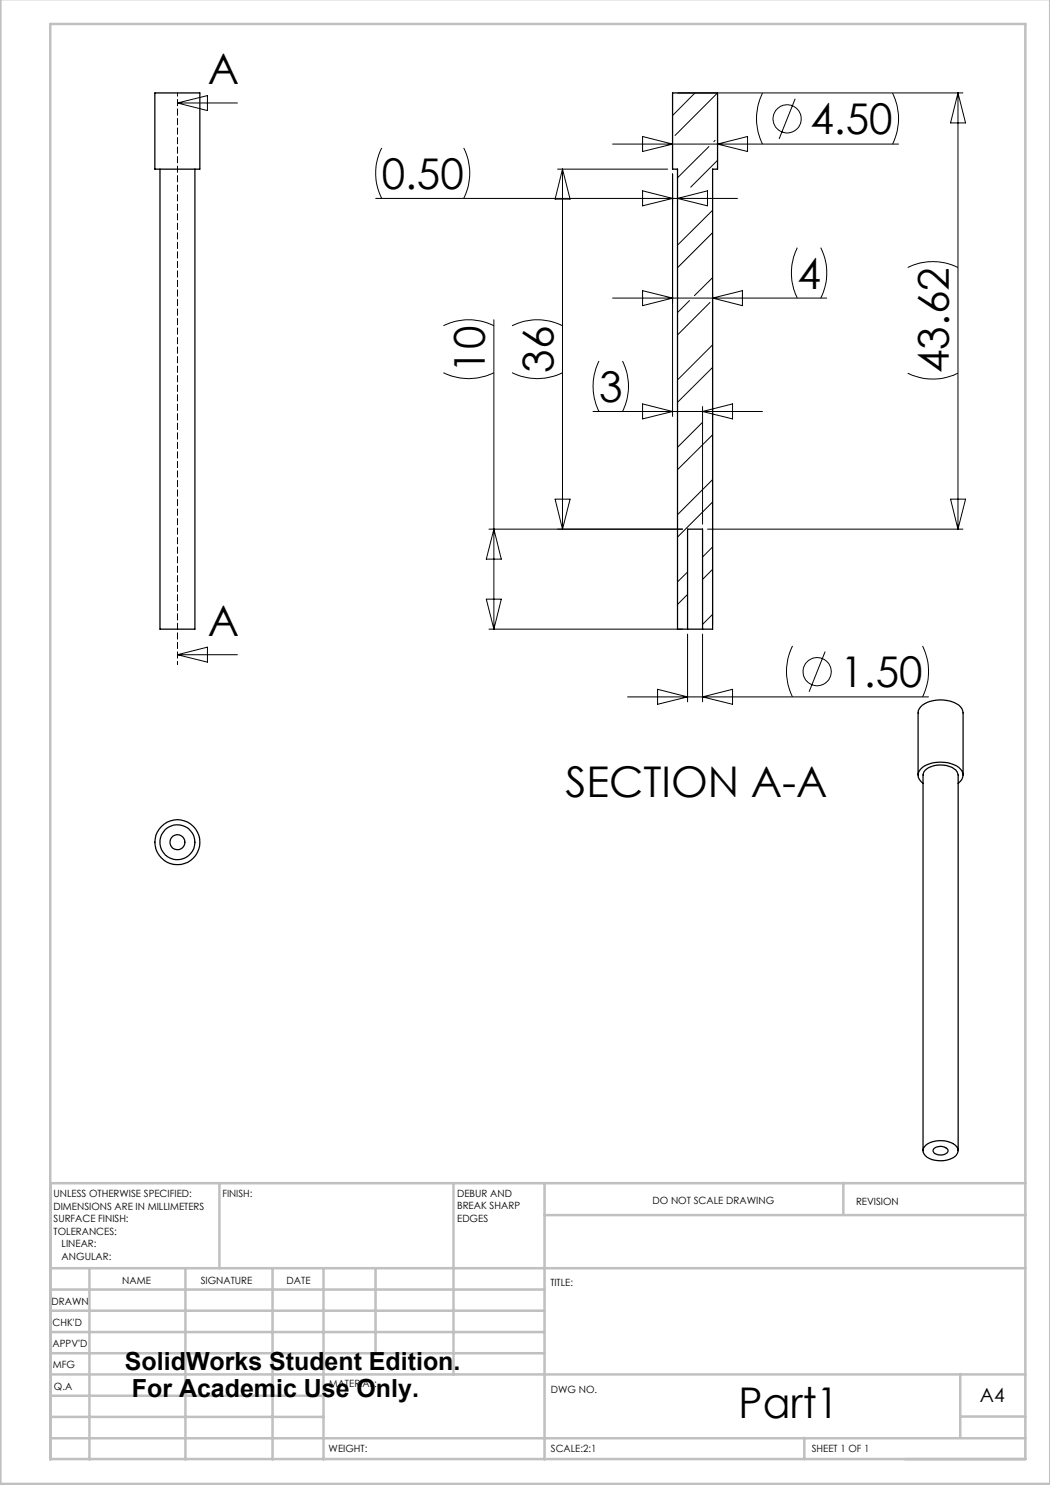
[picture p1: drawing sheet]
<svg xmlns="http://www.w3.org/2000/svg" width="210mm" height="297mm" viewBox="0 0 210 297" stroke-linecap="round" stroke-linejoin="round" font-family="sans-serif">
<g fill="none" stroke="#000" stroke-width=".2">
<path d="M135.5 18.6h57.1M139 18.6l-4.5 4.5M143.5 19.6v10.2M143.5 18.6l-8.5 8.5M152.5 18.6a11.4 11.4 0 0 0 0 10.2M159 19.8l-3.2 8M178.5 18.6a11.4 11.4 0 0 1 0 10.2M191.6 18.6v87.2M191.6 18.6l1.5 6h-3zM35.5 20.6h12M35.5 20.6l6-1.5v3zM75.1 39.7h72.4"/>
<path d="M76.3 29.6a11.2 11.2 0 0 0 0 10.1M92.7 29.6a11.2 11.2 0 0 1 0 10.1M111.5 33.8h22M112.5 33.8v72M112.5 33.8l1.5 6h-3zM122.5 28.8h57.2M128.5 38.2l6 1.5-6 1.5zM128.5 27.3l6 1.5-6 1.5zM134.5 34.8v48.5M135.5 34.8v5.9M135.5 39.7l6-1.5v3zM141.8 29.3l-6.3 6.3"/>
<path d="M143 28.1l-.2 .2M143.5 28.8l6-1.5v3zM143.5 32.1l-5.4 5.3M122.5 59.6h42.8M128.5 58.1l6 1.5-6 1.5zM142.5 58.6v66.2M142.5 59.6l6-1.5v3zM142.5 42l-7 7M142.5 55.5l-3.6 3.6M142.5 46.5l-7 7M159.5 49.5a11.5 11.5 0 0 0 0 10.1M164.1 49.5a11.2 11.2 0 0 1 0 10.1"/>
<path d="M181.5 53.5a11.1 11.1 0 0 1 10.1 0M88.7 74.5a11.2 11.2 0 0 0 10.1 0M88.7 65.2a11.2 11.2 0 0 1 10.1 0M98.8 64v61.8M102.4 74.5a11.2 11.2 0 0 0 10.1 0M102.4 65.2a11.2 11.2 0 0 1 10.1 0M119.8 72.2a11.2 11.2 0 0 0 0 10.1M124.5 72.2a11.2 11.2 0 0 1 0 10.1M137.9 60.1l-2.4 2.4M142 60.5l-6.5 6.5M142.5 69l-7 7M142.5 73.5l-7 7"/>
<path d="M181.5 74.6a11.4 11.4 0 0 0 10.1 0M111 99.8h3l-1.5 6zM118.6 82.3h33.9M128.5 80.8l6 1.5-6 1.5zM140.4 84.6l-4.9 4.9M140.5 81.3v23.5M140.5 82.3l6-1.5v3zM142.5 95.9l-7 7M142.5 87l-7 6.9M190.1 99.8h3l-1.5 6zM97.3 119.8h3l-1.5 6zM97.8 105.8h38.7"/>
<path d="M98.8 105.8l1.5 6h-3zM137.5 114.4l-2 2M137.5 118.9l-2 2M141.5 105.8h51.1M142.5 109.4l-2 2M142.5 100.4l-7 7M142.5 113.9l-2 2M35.5 130.9l6-1.5v3zM35.5 130.9h12M97.8 125.8h38.7M125.5 139.4h60.2M131.5 137.9l6 1.5-6 1.5z"/>
<path d="M137.5 126.8v13.6M140.5 126.8v13.6M140.5 139.4l6-1.5v3zM142.5 122.9l-2 2M158.5 129.2a11.4 11.4 0 0 0 0 10.2M165 130.3l-3.2 8.1M184.5 129.2a11.4 11.4 0 0 1 0 10.2"/>
<circle cx="157.4" cy="23.8" r="2.82"/>
<circle cx="163.4" cy="134.3" r="2.82"/>
</g>
<path d="M35.5 18.6v114.3" fill="none" stroke="#000" stroke-width=".2" stroke-dasharray="1.3 .6" stroke-dashoffset=".6"/>
<g fill="none" stroke="#c0c0c0" stroke-width=".5">
<path d="M.1 -.1v296.9h209.9v-296.9M10.1 4.8h195v287h-195zM43.9 236.6v17M90.7 236.6v38.3M108.9 236.6v55.3M168.7 236.6v6.3M205.1 236.6h-195v55.3M10.1 253.6h195M10.1 257.9h98.8M17.9 253.6v38.3M37.1 253.6v38.3M54.5 253.6v38.3"/>
<path d="M64.7 253.6v38.3M75.1 253.6v17M108.9 243h96.2M10.1 270.6h98.8M10.1 266.4h98.8M10.1 262.1h98.8M10.1 279.1h54.6M10.1 274.9h195M192.1 274.8v12.7M10.1 287.7h195M10.1 283.4h54.6M160.9 287.5v4.3"/>
<path d="M192.1 283.3h13"/>
</g>
<g fill="none" stroke="#000" stroke-width=".25">
<path d="M31 18.6h9v15.2h-9zM32 33.8v92h7v-92M137.5 125.8h3M137.5 125.8h-2v-92h-1v-15.2h9v15.2h-1v92h-2M137.5 125.8v-20h3v20M183.6 155v-12.4a3.1 3.1 0 0 1 3.1-2.5 6.3 6.3 0 0 1 5.4 1.3l.3 .4 .2 .8v12.4M184.6 156.7a1.92 1.92 0 0 1-1-1.9 1.92 1.92 0 0 1 1.3-1.6 7 7 0 0 1 6.9 .3 1.84 1.84 0 0 1-.2 3.2M184.6 230.1v-75.1a2.28 2.28 0 0 1 2.2-1.9 4.6 4.6 0 0 1 4.6 1.3l.2 .6v75.1M185.1 229.1a5.1 5.1 0 0 1 6.2 .2 1.69 1.69 0 0 1-1.3 2.5 5.2 5.2 0 0 1-4.9-.7 1.35 1.35 0 0 1 0-2zM186.8 229.8a2.01 2.01 0 0 1 2.8 .1 1.03 1.03 0 0 1-1.2 1.1h-.8a.82 .82 0 0 1-.8-1.2z"/>
<circle cx="35.5" cy="168.5" r="1.5"/>
<circle cx="35.5" cy="168.4" r="4.5"/>
<circle cx="35.5" cy="168.5" r="3.5"/>
</g>
<g font-size="8.5">
<text x="41.5" y="16.8">A</text>
<text x="162.1" y="26.9">4.50</text>
<text x="76.3" y="37.8">0.50</text>
<text x="159.5" y="57.8">4</text>
<text x="96.9" y="74.5" transform="rotate(-90 96.9 74.5)">10</text>
<text x="110.7" y="74.5" transform="rotate(-90 110.7 74.5)">36</text>
<text x="189.8" y="74.6" transform="rotate(-90 189.8 74.6)">43.62</text>
<text x="119.8" y="80.4">3</text>
<text x="41.5" y="127.2">A</text>
<text x="168.1" y="137.4">1.50</text>
<text x="113.1" y="159.4">SECTION A-A</text>
<text x="147.7" y="283.5">Part1</text>
</g>
<g font-size="5">
<text x="25" y="274">SolidWorks Student Edition.</text>
<text x="26.4" y="279.5">For Academic Use Only.</text>
</g>
<text font-size="3.9" x="196" y="280.4">A4</text>
<g font-size="2">
<text x="10.7" y="239.5">UNLESS OTHERWISE SPECIFIED:</text>
<text x="44.5" y="239.5">FINISH:</text>
<text x="91.4" y="239.4">DEBUR AND</text>
<text x="10.7" y="242">DIMENSIONS ARE IN MILLIMETERS</text>
<text x="10.7" y="244.5">SURFACE FINISH:</text>
<text x="91.4" y="241.9">BREAK SHARP</text>
<text x="91.4" y="244.4">EDGES</text>
<text x="130.5" y="240.8">DO NOT SCALE DRAWING</text>
<text x="171.2" y="241">REVISION</text>
<text x="10.7" y="247">TOLERANCES:</text>
<text x="12.3" y="249.5">LINEAR:</text>
<text x="12.3" y="252">ANGULAR:</text>
<text x="24.4" y="256.9">NAME</text>
<text x="40.1" y="256.8">SIGNATURE</text>
<text x="57.3" y="256.8">DATE</text>
<text x="110.1" y="257.1">TITLE:</text>
<text x="10.3" y="260.9">DRAWN</text>
<text x="10.5" y="269.3">APPV'D</text>
<text x="10.5" y="265.2">CHK'D</text>
<text x="10.6" y="273.6">MFG</text>
<text x="10.8" y="278">Q.A</text>
<text x="65.8" y="277.4">MATERIAL:</text>
<text x="110.2" y="278.5">DWG NO.</text>
<text x="65.7" y="290.4">WEIGHT:</text>
<text x="110.2" y="290.5">SCALE:2:1</text>
<text x="162.4" y="290.4">SHEET 1 OF 1</text>
</g>
</svg>
